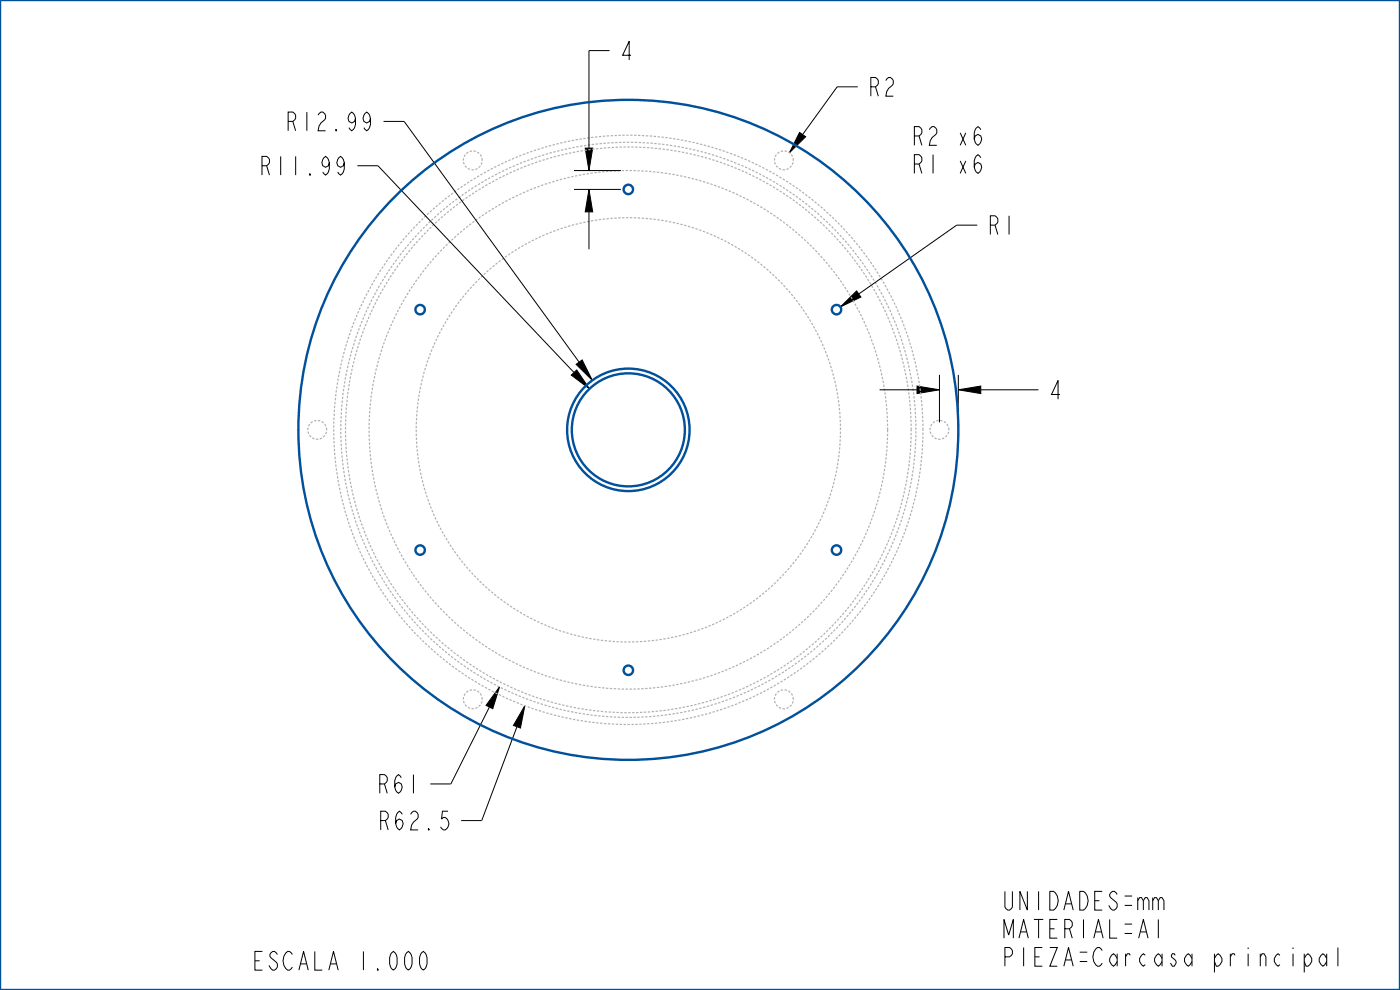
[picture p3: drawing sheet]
<svg xmlns="http://www.w3.org/2000/svg" width="297mm" height="210mm" viewBox="0 0 297 210" stroke-linecap="round" stroke-linejoin="round" font-family="sans-serif">
<path d="M124.1 31.4h1.6l-.8 4.8zM169.6 28.1l1.3 .9-3.4 3.4zM124.9 40.2l.8 4.7h-1.6zM178.3 65.1l3.4-3.4 .9 1.3zM121.2 79.6l1.1-1.1 2.7 4zM122.2 77.3l1.3-.9 2.2 4.3zM194.5 81.9l4.8 .8-4.8 .8zM203.3 82.7l4.8-.8v1.6zM106 145.7l-1.5 4.6-1.4-.7zM111.3 149.7l-.9 4.7-1.5-.5z" fill="#000"/>
<g fill="none" stroke="#000" stroke-width=".21">
<path d="M129.3 10.7h-4.4v20.7M182 18.4h-4.4l-7.3 10.1M75.8 35.2h4.4l41.6 43.8M81.4 25.8h4.3l37.2 51M121.8 36.2h9.9M124.1 31.4h1.6l-.8 4.8zM169.6 28.1l1.3 .9-3.4 3.4zM121.8 40.2h9.9M124.9 40.2l.8 4.7h-1.6zM124.9 44.9v8M207.3 47.8h-4.3l-20.8 14.6M121.2 79.6l1.1-1.1 2.7 4z"/>
<path d="M122.2 77.3l1.3-.9 2.2 4.3zM178.3 65.1l3.4-3.4 .9 1.3zM199.3 79.5v10.1M203.3 79.5v10.1M186.6 82.7h7.9M194.5 81.9l4.8 .8-4.8 .8zM203.3 82.7l4.8-.8v1.6zM208.1 82.7h12.2M103.8 150l-8.2 16.3h-4.3M106 145.7l-1.5 4.6-1.4-.7zM109.7 154.2l-7.5 19.9h-4.4M111.3 149.7l-.9 4.7-1.5-.5z"/>
</g>
<g fill="none" stroke="#00509b" stroke-width=".51">
<path d="M0 0h297v210h-297z"/>
<circle cx="133.3" cy="91.2" r="12"/>
<circle cx="133.3" cy="91.2" r="13"/>
</g>
<path d="M178.3 91.2a45 45 0 0 0-66.6-39.5 45 45 0 0 0-2.6 77.4 45 45 0 0 0 69.1-34.8l.1-3.1M188.3 91.2a55 55 0 0 0-81.4-48.2 55 55 0 0 0-3.2 94.6 55 55 0 0 0 84.5-42.7l.1-3.7M193.3 91.2a60 60 0 0 0-88.8-52.6 60 60 0 0 0-3.5 103.2 60 60 0 0 0 92.2-46.5l.1-4.1M194.3 91.2a61 61 0 0 0-90.3-53.5 61 61 0 0 0-3.6 104.9 61 61 0 0 0 93.8-47.2l.1-4.2M195.8 91.2a62.5 62.5 0 0 0-92.5-54.8 62.5 62.5 0 0 0-3.7 107.5 62.5 62.5 0 0 0 96.1-48.4l.1-4.3" fill="none" stroke="#afafb4" stroke-width=".25" stroke-dasharray=".5 .3" stroke-linecap="butt"/>
<!-- layer: 02___PRT_ALL_AXES -->
<path d="M102.3 34a2 2 0 0 0-2.8-1.8 2 2 0 0 0-.5 3.4 2 2 0 0 0 3.2-1l.1-.6M168.3 34a2 2 0 0 0-2.8-1.8 2 2 0 0 0-.5 3.4 2 2 0 0 0 3.2-1l.1-.6M69.3 91.2a2 2 0 0 0-2.8-1.8 2 2 0 0 0-.5 3.3 2 2 0 0 0 3.2-1l.1-.5M201.3 91.2a2 2 0 0 0-2.8-1.8 2 2 0 0 0-.5 3.3 2 2 0 0 0 3.2-1l.1-.5M102.3 148.3a2 2 0 0 0-2.8-1.8 2 2 0 0 0-.5 3.4 2 2 0 0 0 3.2-1l.1-.6M168.3 148.3a2 2 0 0 0-2.8-1.8 2 2 0 0 0-.5 3.4 2 2 0 0 0 3.2-1l.1-.6" fill="none" stroke="#afafb4" stroke-width=".25" stroke-dasharray=".5 .3" stroke-linecap="butt"/>
<g fill="none" stroke="#00509b" stroke-width=".51">
<circle cx="133.3" cy="40.2" r="1"/>
<circle cx="89.1" cy="65.7" r="1"/>
<circle cx="177.5" cy="65.7" r="1"/>
<circle cx="133.3" cy="91.2" r="70"/>
<circle cx="89.1" cy="116.7" r="1"/>
<circle cx="177.5" cy="116.7" r="1"/>
<circle cx="133.3" cy="142.2" r="1"/>
</g>
<g font-size="5.2">
<text x="131.3" y="12.7">4</text>
<text x="183.9" y="20.4">R2</text>
<text x="60.3" y="27.7">R12.99</text>
<text x="193.2" y="30.8">R2 x6</text>
<text x="54.8" y="37.1">R11.99</text>
<text x="193.2" y="36.8">R1 x6</text>
<text x="209.3" y="49.7">R1</text>
<text x="222.3" y="84.7">4</text>
<text x="79.8" y="168.3">R61</text>
<text x="80" y="176">R62.5</text>
<text x="212.4" y="193">UNIDADES=mm</text>
<text x="212.4" y="199">MATERIAL=Al</text>
<text x="53.8" y="205.8">ESCALA 1.000</text>
<text x="212.4" y="205">PIEZA=Carcasa principal</text>
</g>
</svg>
